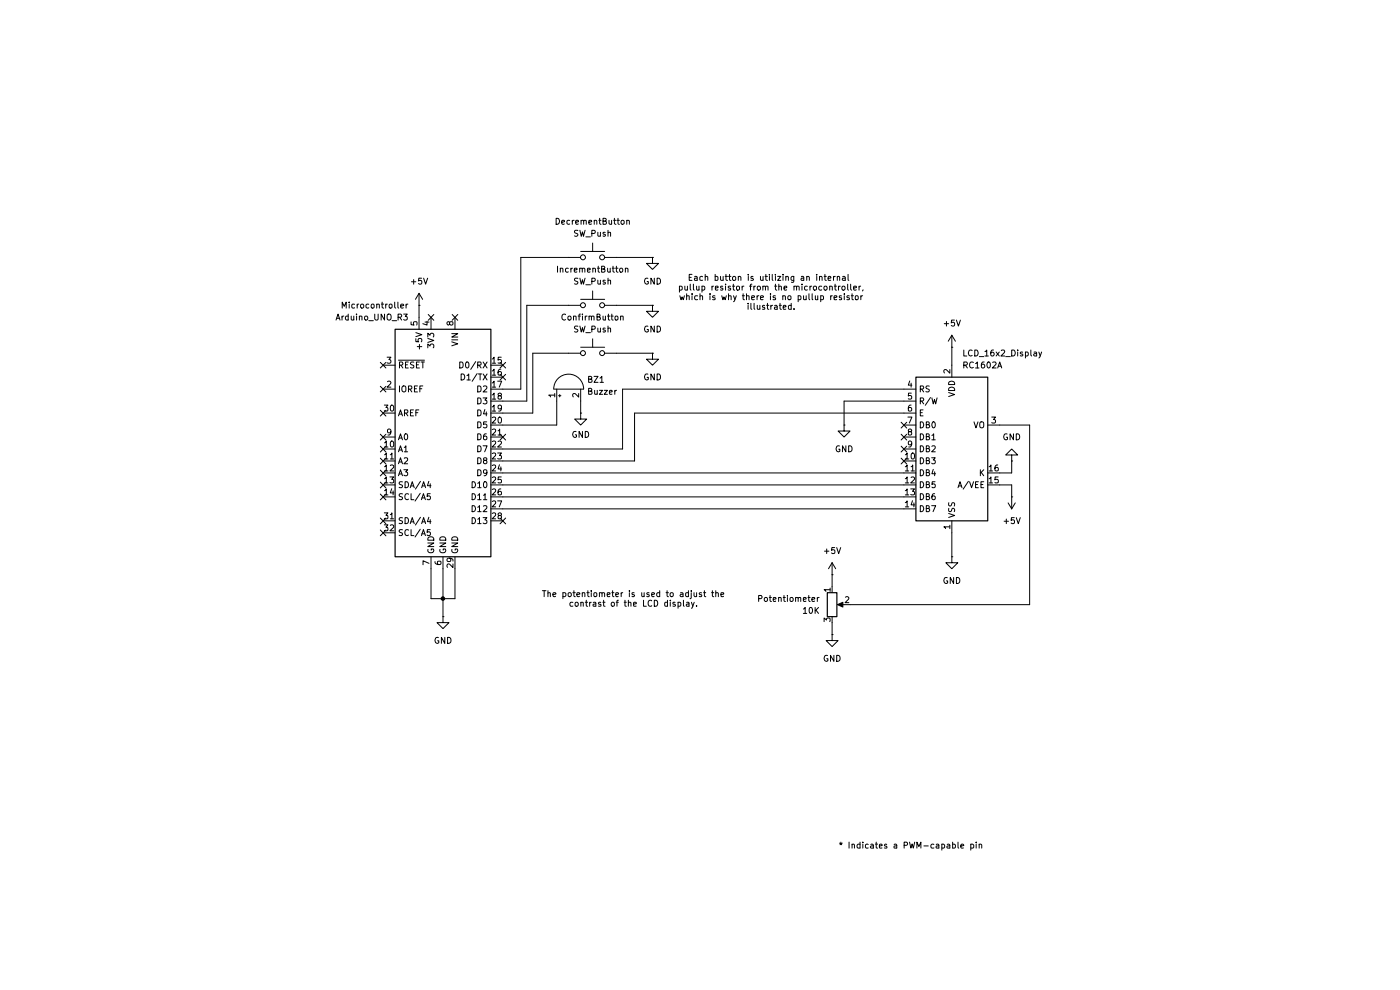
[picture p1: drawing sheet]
(kicad_sch
 (version 20260306)
 (generator "eeschema")
 (generator_version "10.0")
 (paper "A4")
 (title_block
  (date "2026-09-04"))
 (lib_symbols
  (symbol "Device:Buzzer"
   (pin_names
    (offset 0.0254) (hide yes)) (exclude_from_sim no) (in_bom yes) (on_board yes)
   (in_pos_files yes)
   (duplicate_pin_numbers_are_jumpers no)
   (property "Reference" "BZ" (at 3.81 1.27 0) (show_name no) (do_not_autoplace no) (effects (font (size 1.27 1.27)) (justify left)))
   (property "Value" "Buzzer" (at 3.81 -1.27 0) (show_name no) (do_not_autoplace no) (effects (font (size 1.27 1.27)) (justify left)))
   (property "Footprint" "" (at -0.635 2.54 90) (show_name no) (do_not_autoplace no) (hide yes) (effects (font (size 1.27 1.27))))
   (property "Datasheet" "" (at -0.635 2.54 90) (show_name no) (do_not_autoplace no) (hide yes) (effects (font (size 1.27 1.27))))
   (property "Description" "Buzzer, polarized" (at 0 0 0) (show_name no) (do_not_autoplace no) (hide yes) (effects (font (size 1.27 1.27))))
   (symbol "Buzzer_0_1"
    (polyline (pts (xy -1.651 1.905) (xy -1.143 1.905)) (stroke (width 0) (type default)) (fill (type none)))
    (polyline (pts (xy -1.397 2.159) (xy -1.397 1.651)) (stroke (width 0) (type default)) (fill (type none)))
    (arc (start 0 3.175) (mid 3.1612 0) (end 0 -3.175) (stroke (width 0) (type default)) (fill (type none)))
    (polyline (pts (xy 0 3.175) (xy 0 -3.175)) (stroke (width 0) (type default)) (fill (type none))))
   (symbol "Buzzer_1_1"
    (pin passive line (at -2.54 2.54 0) (length 2.54) (name "+" (effects (font (size 1.27 1.27)))) (number "1" (effects (font (size 1.27 1.27)))))
    (pin passive line (at -2.54 -2.54 0) (length 2.54) (name "-" (effects (font (size 1.27 1.27)))) (number "2" (effects (font (size 1.27 1.27))))))
   (embedded_fonts no))
  (symbol "Device:R_Potentiometer"
   (pin_names
    (offset 1.016) (hide yes)) (exclude_from_sim no) (in_bom yes) (on_board yes)
   (in_pos_files yes)
   (duplicate_pin_numbers_are_jumpers no)
   (property "Reference" "RV" (at -4.445 0 90) (show_name no) (do_not_autoplace no) (effects (font (size 1.27 1.27))))
   (property "Value" "R_Potentiometer" (at -2.54 0 90) (show_name no) (do_not_autoplace no) (effects (font (size 1.27 1.27))))
   (property "Footprint" "" (at 0 0 0) (show_name no) (do_not_autoplace no) (hide yes) (effects (font (size 1.27 1.27))))
   (property "Datasheet" "" (at 0 0 0) (show_name no) (do_not_autoplace no) (hide yes) (effects (font (size 1.27 1.27))))
   (property "Description" "Potentiometer" (at 0 0 0) (show_name no) (do_not_autoplace no) (hide yes) (effects (font (size 1.27 1.27))))
   (property "Sim.Device" "R" (at 0 0 0) (show_name no) (do_not_autoplace no) (hide yes) (effects (font (size 1.27 1.27))))
   (property "Sim.Type" "POT" (at 0 0 0) (show_name no) (do_not_autoplace no) (hide yes) (effects (font (size 1.27 1.27))))
   (property "Sim.Pins" "1=r0 2=wiper 3=r1" (at 0 0 0) (show_name no) (do_not_autoplace no) (hide yes) (effects (font (size 1.27 1.27))))
   (symbol "R_Potentiometer_0_1"
    (rectangle (start 1.016 2.54) (end -1.016 -2.54) (stroke (width 0.254) (type default)) (fill (type none)))
    (polyline (pts (xy 1.143 0) (xy 2.286 0.508) (xy 2.286 -0.508) (xy 1.143 0)) (stroke (width 0) (type default)) (fill (type outline)))
    (polyline (pts (xy 2.54 0) (xy 1.524 0)) (stroke (width 0) (type default)) (fill (type none))))
   (symbol "R_Potentiometer_1_1"
    (pin passive line (at 0 3.81 270) (length 1.27) (name "1" (effects (font (size 1.27 1.27)))) (number "1" (effects (font (size 1.27 1.27)))))
    (pin passive line (at 3.81 0 180) (length 1.27) (name "2" (effects (font (size 1.27 1.27)))) (number "2" (effects (font (size 1.27 1.27)))))
    (pin passive line (at 0 -3.81 90) (length 1.27) (name "3" (effects (font (size 1.27 1.27)))) (number "3" (effects (font (size 1.27 1.27))))))
   (embedded_fonts no))
  (symbol "Display_Character:RC1602A" (exclude_from_sim no) (in_bom yes) (on_board yes)
   (in_pos_files yes)
   (duplicate_pin_numbers_are_jumpers no)
   (property "Reference" "U" (at -6.35 16.51 0) (show_name no) (do_not_autoplace no) (effects (font (size 1.27 1.27))))
   (property "Value" "RC1602A" (at 2.794 16.51 0) (show_name no) (do_not_autoplace no) (effects (font (size 1.27 1.27)) (justify left)))
   (property "Footprint" "Display:RC1602A" (at 2.54 -20.32 0) (show_name no) (do_not_autoplace no) (hide yes) (effects (font (size 1.27 1.27))))
   (property "Datasheet" "http://www.raystar-optronics.com/down.php?ProID=18" (at 2.54 -2.54 0) (show_name no) (do_not_autoplace no) (hide yes) (effects (font (size 1.27 1.27))))
   (property "Description" "LCD 16x2 Alphanumeric gray backlight, 3 or 5V VDD" (at 0 0 0) (show_name no) (do_not_autoplace no) (hide yes) (effects (font (size 1.27 1.27))))
   (symbol "RC1602A_0_1"
    (rectangle (start -7.62 15.24) (end 7.62 -15.24) (stroke (width 0.254) (type default)) (fill (type background))))
   (symbol "RC1602A_1_1"
    (pin power_in line (at 0 -17.78 90) (length 2.54) (name "VSS" (effects (font (size 1.27 1.27)))) (number "1" (effects (font (size 1.27 1.27)))))
    (pin power_in line (at 0 17.78 270) (length 2.54) (name "VDD" (effects (font (size 1.27 1.27)))) (number "2" (effects (font (size 1.27 1.27)))))
    (pin power_in line (at 10.16 5.08 180) (length 2.54) (name "VO" (effects (font (size 1.27 1.27)))) (number "3" (effects (font (size 1.27 1.27)))))
    (pin input line (at -10.16 12.7 0) (length 2.54) (name "RS" (effects (font (size 1.27 1.27)))) (number "4" (effects (font (size 1.27 1.27)))))
    (pin input line (at -10.16 10.16 0) (length 2.54) (name "R/W" (effects (font (size 1.27 1.27)))) (number "5" (effects (font (size 1.27 1.27)))))
    (pin input line (at -10.16 7.62 0) (length 2.54) (name "E" (effects (font (size 1.27 1.27)))) (number "6" (effects (font (size 1.27 1.27)))))
    (pin bidirectional line (at -10.16 5.08 0) (length 2.54) (name "DB0" (effects (font (size 1.27 1.27)))) (number "7" (effects (font (size 1.27 1.27)))))
    (pin bidirectional line (at -10.16 2.54 0) (length 2.54) (name "DB1" (effects (font (size 1.27 1.27)))) (number "8" (effects (font (size 1.27 1.27)))))
    (pin bidirectional line (at -10.16 0 0) (length 2.54) (name "DB2" (effects (font (size 1.27 1.27)))) (number "9" (effects (font (size 1.27 1.27)))))
    (pin bidirectional line (at -10.16 -2.54 0) (length 2.54) (name "DB3" (effects (font (size 1.27 1.27)))) (number "10" (effects (font (size 1.27 1.27)))))
    (pin bidirectional line (at -10.16 -5.08 0) (length 2.54) (name "DB4" (effects (font (size 1.27 1.27)))) (number "11" (effects (font (size 1.27 1.27)))))
    (pin bidirectional line (at -10.16 -7.62 0) (length 2.54) (name "DB5" (effects (font (size 1.27 1.27)))) (number "12" (effects (font (size 1.27 1.27)))))
    (pin bidirectional line (at -10.16 -10.16 0) (length 2.54) (name "DB6" (effects (font (size 1.27 1.27)))) (number "13" (effects (font (size 1.27 1.27)))))
    (pin bidirectional line (at -10.16 -12.7 0) (length 2.54) (name "DB7" (effects (font (size 1.27 1.27)))) (number "14" (effects (font (size 1.27 1.27)))))
    (pin power_in line (at 10.16 -7.62 180) (length 2.54) (name "A/VEE" (effects (font (size 1.27 1.27)))) (number "15" (effects (font (size 1.27 1.27)))))
    (pin power_in line (at 10.16 -5.08 180) (length 2.54) (name "K" (effects (font (size 1.27 1.27)))) (number "16" (effects (font (size 1.27 1.27))))))
   (embedded_fonts no))
  (symbol "MCU_Module:Arduino_UNO_R3" (exclude_from_sim no) (in_bom yes) (on_board yes)
   (in_pos_files yes)
   (duplicate_pin_numbers_are_jumpers no)
   (property "Reference" "A" (at -10.16 23.495 0) (show_name no) (do_not_autoplace no) (effects (font (size 1.27 1.27)) (justify left bottom)))
   (property "Value" "Arduino_UNO_R3" (at 5.08 -26.67 0) (show_name no) (do_not_autoplace no) (effects (font (size 1.27 1.27)) (justify left top)))
   (property "Footprint" "Module:Arduino_UNO_R3" (at 0 0 0) (show_name no) (do_not_autoplace no) (hide yes) (effects (font (size 1.27 1.27)
    (italic yes))))
   (property "Datasheet" "https://www.arduino.cc/en/Main/arduinoBoardUno" (at 0 0 0) (show_name no) (do_not_autoplace no) (hide yes) (effects (font (size 1.27 1.27))))
   (property "Description" "Arduino UNO Microcontroller Module, release 3" (at 0 0 0) (show_name no) (do_not_autoplace no) (hide yes) (effects (font (size 1.27 1.27))))
   (symbol "Arduino_UNO_R3_0_1"
    (rectangle (start -10.16 22.86) (end 10.16 -25.4) (stroke (width 0.254) (type default)) (fill (type background))))
   (symbol "Arduino_UNO_R3_1_1"
    (pin no_connect line (at -10.16 -20.32 0) (length 2.54) (hide yes) (name "NC" (effects (font (size 1.27 1.27)))) (number "1" (effects (font (size 1.27 1.27)))))
    (pin output line (at 12.7 10.16 180) (length 2.54) (name "IOREF" (effects (font (size 1.27 1.27)))) (number "2" (effects (font (size 1.27 1.27)))))
    (pin input line (at 12.7 15.24 180) (length 2.54) (name "~{RESET}" (effects (font (size 1.27 1.27)))) (number "3" (effects (font (size 1.27 1.27)))))
    (pin power_out line (at 2.54 25.4 270) (length 2.54) (name "3V3" (effects (font (size 1.27 1.27)))) (number "4" (effects (font (size 1.27 1.27)))))
    (pin power_out line (at 5.08 25.4 270) (length 2.54) (name "+5V" (effects (font (size 1.27 1.27)))) (number "5" (effects (font (size 1.27 1.27)))))
    (pin power_in line (at 0 -27.94 90) (length 2.54) (name "GND" (effects (font (size 1.27 1.27)))) (number "6" (effects (font (size 1.27 1.27)))))
    (pin power_in line (at 2.54 -27.94 90) (length 2.54) (name "GND" (effects (font (size 1.27 1.27)))) (number "7" (effects (font (size 1.27 1.27)))))
    (pin power_in line (at -2.54 25.4 270) (length 2.54) (name "VIN" (effects (font (size 1.27 1.27)))) (number "8" (effects (font (size 1.27 1.27)))))
    (pin bidirectional line (at 12.7 0 180) (length 2.54) (name "A0" (effects (font (size 1.27 1.27)))) (number "9" (effects (font (size 1.27 1.27)))))
    (pin bidirectional line (at 12.7 -2.54 180) (length 2.54) (name "A1" (effects (font (size 1.27 1.27)))) (number "10" (effects (font (size 1.27 1.27)))))
    (pin bidirectional line (at 12.7 -5.08 180) (length 2.54) (name "A2" (effects (font (size 1.27 1.27)))) (number "11" (effects (font (size 1.27 1.27)))))
    (pin bidirectional line (at 12.7 -7.62 180) (length 2.54) (name "A3" (effects (font (size 1.27 1.27)))) (number "12" (effects (font (size 1.27 1.27)))))
    (pin bidirectional line (at 12.7 -10.16 180) (length 2.54) (name "SDA/A4" (effects (font (size 1.27 1.27)))) (number "13" (effects (font (size 1.27 1.27)))))
    (pin bidirectional line (at 12.7 -12.7 180) (length 2.54) (name "SCL/A5" (effects (font (size 1.27 1.27)))) (number "14" (effects (font (size 1.27 1.27)))))
    (pin bidirectional line (at -12.7 15.24 0) (length 2.54) (name "D0/RX" (effects (font (size 1.27 1.27)))) (number "15" (effects (font (size 1.27 1.27)))))
    (pin bidirectional line (at -12.7 12.7 0) (length 2.54) (name "D1/TX" (effects (font (size 1.27 1.27)))) (number "16" (effects (font (size 1.27 1.27)))))
    (pin bidirectional line (at -12.7 10.16 0) (length 2.54) (name "D2" (effects (font (size 1.27 1.27)))) (number "17" (effects (font (size 1.27 1.27)))))
    (pin bidirectional line (at -12.7 7.62 0) (length 2.54) (name "D3" (effects (font (size 1.27 1.27)))) (number "18" (effects (font (size 1.27 1.27)))))
    (pin bidirectional line (at -12.7 5.08 0) (length 2.54) (name "D4" (effects (font (size 1.27 1.27)))) (number "19" (effects (font (size 1.27 1.27)))))
    (pin bidirectional line (at -12.7 2.54 0) (length 2.54) (name "D5" (effects (font (size 1.27 1.27)))) (number "20" (effects (font (size 1.27 1.27)))))
    (pin bidirectional line (at -12.7 0 0) (length 2.54) (name "D6" (effects (font (size 1.27 1.27)))) (number "21" (effects (font (size 1.27 1.27)))))
    (pin bidirectional line (at -12.7 -2.54 0) (length 2.54) (name "D7" (effects (font (size 1.27 1.27)))) (number "22" (effects (font (size 1.27 1.27)))))
    (pin bidirectional line (at -12.7 -5.08 0) (length 2.54) (name "D8" (effects (font (size 1.27 1.27)))) (number "23" (effects (font (size 1.27 1.27)))))
    (pin bidirectional line (at -12.7 -7.62 0) (length 2.54) (name "D9" (effects (font (size 1.27 1.27)))) (number "24" (effects (font (size 1.27 1.27)))))
    (pin bidirectional line (at -12.7 -10.16 0) (length 2.54) (name "D10" (effects (font (size 1.27 1.27)))) (number "25" (effects (font (size 1.27 1.27)))))
    (pin bidirectional line (at -12.7 -12.7 0) (length 2.54) (name "D11" (effects (font (size 1.27 1.27)))) (number "26" (effects (font (size 1.27 1.27)))))
    (pin bidirectional line (at -12.7 -15.24 0) (length 2.54) (name "D12" (effects (font (size 1.27 1.27)))) (number "27" (effects (font (size 1.27 1.27)))))
    (pin bidirectional line (at -12.7 -17.78 0) (length 2.54) (name "D13" (effects (font (size 1.27 1.27)))) (number "28" (effects (font (size 1.27 1.27)))))
    (pin power_in line (at -2.54 -27.94 90) (length 2.54) (name "GND" (effects (font (size 1.27 1.27)))) (number "29" (effects (font (size 1.27 1.27)))))
    (pin input line (at 12.7 5.08 180) (length 2.54) (name "AREF" (effects (font (size 1.27 1.27)))) (number "30" (effects (font (size 1.27 1.27)))))
    (pin bidirectional line (at 12.7 -17.78 180) (length 2.54) (name "SDA/A4" (effects (font (size 1.27 1.27)))) (number "31" (effects (font (size 1.27 1.27)))))
    (pin bidirectional line (at 12.7 -20.32 180) (length 2.54) (name "SCL/A5" (effects (font (size 1.27 1.27)))) (number "32" (effects (font (size 1.27 1.27))))))
   (embedded_fonts no))
  (symbol "Switch:SW_Push"
   (pin_numbers (hide yes))
   (pin_names
    (offset 1.016) (hide yes)) (exclude_from_sim no) (in_bom yes) (on_board yes)
   (in_pos_files yes)
   (duplicate_pin_numbers_are_jumpers no)
   (property "Reference" "SW" (at 1.27 2.54 0) (show_name no) (do_not_autoplace no) (effects (font (size 1.27 1.27)) (justify left)))
   (property "Value" "SW_Push" (at 0 -1.524 0) (show_name no) (do_not_autoplace no) (effects (font (size 1.27 1.27))))
   (property "Footprint" "" (at 0 5.08 0) (show_name no) (do_not_autoplace no) (hide yes) (effects (font (size 1.27 1.27))))
   (property "Datasheet" "" (at 0 5.08 0) (show_name no) (do_not_autoplace no) (hide yes) (effects (font (size 1.27 1.27))))
   (property "Description" "Push button switch, generic, two pins" (at 0 0 0) (show_name no) (do_not_autoplace no) (hide yes) (effects (font (size 1.27 1.27))))
   (symbol "SW_Push_0_1"
    (circle (center -2.032 0) (radius 0.508) (stroke (width 0) (type default)) (fill (type none)))
    (polyline (pts (xy 0 1.27) (xy 0 3.048)) (stroke (width 0) (type default)) (fill (type none)))
    (circle (center 2.032 0) (radius 0.508) (stroke (width 0) (type default)) (fill (type none)))
    (polyline (pts (xy 2.54 1.27) (xy -2.54 1.27)) (stroke (width 0) (type default)) (fill (type none)))
    (pin passive line (at -5.08 0 0) (length 2.54) (name "1" (effects (font (size 1.27 1.27)))) (number "1" (effects (font (size 1.27 1.27)))))
    (pin passive line (at 5.08 0 180) (length 2.54) (name "2" (effects (font (size 1.27 1.27)))) (number "2" (effects (font (size 1.27 1.27))))))
   (embedded_fonts no))
  (symbol "power:+5V"
   (power global)
   (pin_numbers (hide yes))
   (pin_names
    (offset 0) (hide yes)) (exclude_from_sim no) (in_bom yes) (on_board yes)
   (in_pos_files yes)
   (duplicate_pin_numbers_are_jumpers no)
   (property "Reference" "#PWR" (at 0 -3.81 0) (show_name no) (do_not_autoplace no) (hide yes) (effects (font (size 1.27 1.27))))
   (property "Value" "+5V" (at 0 3.556 0) (show_name no) (do_not_autoplace no) (effects (font (size 1.27 1.27))))
   (property "Footprint" "" (at 0 0 0) (show_name no) (do_not_autoplace no) (hide yes) (effects (font (size 1.27 1.27))))
   (property "Datasheet" "" (at 0 0 0) (show_name no) (do_not_autoplace no) (hide yes) (effects (font (size 1.27 1.27))))
   (property "Description" "Power symbol creates a global label with name \"+5V\"" (at 0 0 0) (show_name no) (do_not_autoplace no) (hide yes) (effects (font (size 1.27 1.27))))
   (symbol "+5V_0_1"
    (polyline (pts (xy -0.762 1.27) (xy 0 2.54)) (stroke (width 0) (type default)) (fill (type none)))
    (polyline (pts (xy 0 2.54) (xy 0.762 1.27)) (stroke (width 0) (type default)) (fill (type none)))
    (polyline (pts (xy 0 0) (xy 0 2.54)) (stroke (width 0) (type default)) (fill (type none))))
   (symbol "+5V_1_1"
    (pin power_in line (at 0 0 90) (length 0) (name "" (effects (font (size 1.27 1.27)))) (number "1" (effects (font (size 1.27 1.27))))))
   (embedded_fonts no))
  (symbol "power:GND"
   (power global)
   (pin_numbers (hide yes))
   (pin_names
    (offset 0) (hide yes)) (exclude_from_sim no) (in_bom yes) (on_board yes)
   (in_pos_files yes)
   (duplicate_pin_numbers_are_jumpers no)
   (property "Reference" "#PWR" (at 0 -6.35 0) (show_name no) (do_not_autoplace no) (hide yes) (effects (font (size 1.27 1.27))))
   (property "Value" "GND" (at 0 -3.81 0) (show_name no) (do_not_autoplace no) (effects (font (size 1.27 1.27))))
   (property "Footprint" "" (at 0 0 0) (show_name no) (do_not_autoplace no) (hide yes) (effects (font (size 1.27 1.27))))
   (property "Datasheet" "" (at 0 0 0) (show_name no) (do_not_autoplace no) (hide yes) (effects (font (size 1.27 1.27))))
   (property "Description" "Power symbol creates a global label with name \"GND\" , ground" (at 0 0 0) (show_name no) (do_not_autoplace no) (hide yes) (effects (font (size 1.27 1.27))))
   (symbol "GND_0_1"
    (polyline (pts (xy 0 0) (xy 0 -1.27) (xy 1.27 -1.27) (xy 0 -2.54) (xy -1.27 -1.27) (xy 0 -1.27)) (stroke (width 0) (type default)) (fill (type none))))
   (symbol "GND_1_1"
    (pin power_in line (at 0 0 270) (length 0) (name "" (effects (font (size 1.27 1.27)))) (number "1" (effects (font (size 1.27 1.27))))))
   (embedded_fonts no)))
 (text "The potentiometer is used to adjust the\ncontrast of the LCD display."
  (exclude_from_sim no)
  (at 134.366 127.254 0)
  (effects (font (size 1.27 1.27))))
 (text "Each button is utilizing an internal \npullup resistor from the microcontroller,\nwhich is why there is no pullup resistor\nillustrated."
  (exclude_from_sim no)
  (at 163.576 62.23 0)
  (effects (font (size 1.27 1.27))))
 (text "* Indicates a PWM-capable pin"
  (exclude_from_sim no)
  (at 177.8 180.34 0)
  (effects (font (size 1.27 1.27)) (justify left bottom)))
 (junction
  (at 93.98 127)
  (diameter 0)
  (color 0 0 0 0))
 (no_connect
  (at 81.28 77.47))
 (no_connect
  (at 96.52 67.31))
 (no_connect
  (at 81.28 100.33))
 (no_connect
  (at 191.77 90.17))
 (no_connect
  (at 106.68 110.49))
 (no_connect
  (at 106.68 80.01))
 (no_connect
  (at 81.28 82.55))
 (no_connect
  (at 191.77 97.79))
 (no_connect
  (at 81.28 110.49))
 (no_connect
  (at 91.44 67.31))
 (no_connect
  (at 81.28 87.63))
 (no_connect
  (at 81.28 113.03))
 (no_connect
  (at 81.28 97.79))
 (no_connect
  (at 106.68 77.47))
 (no_connect
  (at 106.68 92.71))
 (no_connect
  (at 81.28 95.25))
 (no_connect
  (at 81.28 105.41))
 (no_connect
  (at 81.28 92.71))
 (no_connect
  (at 81.28 102.87))
 (no_connect
  (at 191.77 92.71))
 (no_connect
  (at 191.77 95.25))
 (wire
  (pts (xy 123.19 85.09) (xy 123.19 87.63))
  (stroke (width 0) (type default)))
 (wire
  (pts (xy 130.81 54.61) (xy 138.43 54.61))
  (stroke (width 0) (type default)))
 (wire
  (pts (xy 88.9 64.77) (xy 88.9 67.31))
  (stroke (width 0) (type default)))
 (wire
  (pts (xy 201.93 73.66) (xy 201.93 77.47))
  (stroke (width 0) (type default)))
 (wire
  (pts (xy 214.63 102.87) (xy 214.63 105.41))
  (stroke (width 0) (type default)))
 (wire
  (pts (xy 111.76 85.09) (xy 106.68 85.09))
  (stroke (width 0) (type default)))
 (wire
  (pts (xy 110.49 82.55) (xy 106.68 82.55))
  (stroke (width 0) (type default)))
 (wire
  (pts (xy 132.08 82.55) (xy 191.77 82.55))
  (stroke (width 0) (type default)))
 (wire
  (pts (xy 113.03 87.63) (xy 106.68 87.63))
  (stroke (width 0) (type default)))
 (wire
  (pts (xy 106.68 102.87) (xy 191.77 102.87))
  (stroke (width 0) (type default)))
 (wire
  (pts (xy 91.44 120.65) (xy 91.44 127))
  (stroke (width 0) (type default)))
 (wire
  (pts (xy 176.53 132.08) (xy 176.53 134.62))
  (stroke (width 0) (type default)))
 (wire
  (pts (xy 130.81 74.93) (xy 138.43 74.93))
  (stroke (width 0) (type default)))
 (wire
  (pts (xy 179.07 90.17) (xy 179.07 85.09))
  (stroke (width 0) (type default)))
 (wire
  (pts (xy 106.68 95.25) (xy 132.08 95.25))
  (stroke (width 0) (type default)))
 (wire
  (pts (xy 118.11 90.17) (xy 118.11 85.09))
  (stroke (width 0) (type default)))
 (wire
  (pts (xy 110.49 54.61) (xy 110.49 82.55))
  (stroke (width 0) (type default)))
 (wire
  (pts (xy 96.52 120.65) (xy 96.52 127))
  (stroke (width 0) (type default)))
 (wire
  (pts (xy 111.76 64.77) (xy 111.76 85.09))
  (stroke (width 0) (type default)))
 (wire
  (pts (xy 214.63 97.79) (xy 214.63 100.33))
  (stroke (width 0) (type default)))
 (wire
  (pts (xy 91.44 127) (xy 93.98 127))
  (stroke (width 0) (type default)))
 (wire
  (pts (xy 106.68 90.17) (xy 118.11 90.17))
  (stroke (width 0) (type default)))
 (wire
  (pts (xy 218.44 128.27) (xy 218.44 90.17))
  (stroke (width 0) (type default)))
 (wire
  (pts (xy 201.93 113.03) (xy 201.93 118.11))
  (stroke (width 0) (type default)))
 (wire
  (pts (xy 106.68 105.41) (xy 191.77 105.41))
  (stroke (width 0) (type default)))
 (wire
  (pts (xy 212.09 102.87) (xy 214.63 102.87))
  (stroke (width 0) (type default)))
 (wire
  (pts (xy 120.65 54.61) (xy 110.49 54.61))
  (stroke (width 0) (type default)))
 (wire
  (pts (xy 218.44 90.17) (xy 212.09 90.17))
  (stroke (width 0) (type default)))
 (wire
  (pts (xy 93.98 127) (xy 93.98 130.81))
  (stroke (width 0) (type default)))
 (wire
  (pts (xy 113.03 74.93) (xy 113.03 87.63))
  (stroke (width 0) (type default)))
 (wire
  (pts (xy 214.63 100.33) (xy 212.09 100.33))
  (stroke (width 0) (type default)))
 (wire
  (pts (xy 130.81 64.77) (xy 138.43 64.77))
  (stroke (width 0) (type default)))
 (wire
  (pts (xy 180.34 128.27) (xy 218.44 128.27))
  (stroke (width 0) (type default)))
 (wire
  (pts (xy 120.65 74.93) (xy 113.03 74.93))
  (stroke (width 0) (type default)))
 (wire
  (pts (xy 96.52 127) (xy 93.98 127))
  (stroke (width 0) (type default)))
 (wire
  (pts (xy 106.68 100.33) (xy 191.77 100.33))
  (stroke (width 0) (type default)))
 (wire
  (pts (xy 106.68 97.79) (xy 134.62 97.79))
  (stroke (width 0) (type default)))
 (wire
  (pts (xy 93.98 120.65) (xy 93.98 127))
  (stroke (width 0) (type default)))
 (wire
  (pts (xy 120.65 64.77) (xy 111.76 64.77))
  (stroke (width 0) (type default)))
 (wire
  (pts (xy 134.62 87.63) (xy 191.77 87.63))
  (stroke (width 0) (type default)))
 (wire
  (pts (xy 179.07 85.09) (xy 191.77 85.09))
  (stroke (width 0) (type default)))
 (wire
  (pts (xy 132.08 95.25) (xy 132.08 82.55))
  (stroke (width 0) (type default)))
 (wire
  (pts (xy 106.68 107.95) (xy 191.77 107.95))
  (stroke (width 0) (type default)))
 (wire
  (pts (xy 134.62 97.79) (xy 134.62 87.63))
  (stroke (width 0) (type default)))
 (wire
  (pts (xy 176.53 121.92) (xy 176.53 124.46))
  (stroke (width 0) (type default)))
 (symbol
  (lib_id "power:GND")
  (at 214.63 97.79 0)
  (mirror x)
  (unit 1)
  (body_style 1)
  (exclude_from_sim no)
  (in_bom yes)
  (on_board yes)
  (in_pos_files yes)
  (dnp no)
  (property "Reference" "#PWR010" (at 214.63 91.44 0) (hide yes) (show_name no) (do_not_autoplace no) (effects (font (size 1.27 1.27))))
  (property "Value" "GND" (at 214.63 92.71 0) (show_name no) (do_not_autoplace no) (effects (font (size 1.27 1.27))))
  (property "Footprint" "" (at 214.63 97.79 0) (hide yes) (show_name no) (do_not_autoplace no) (effects (font (size 1.27 1.27))))
  (property "Datasheet" "" (at 214.63 97.79 0) (hide yes) (show_name no) (do_not_autoplace no) (effects (font (size 1.27 1.27))))
  (property "Description" "Power symbol creates a global label with name \"GND\" , ground" (at 214.63 97.79 0) (hide yes) (show_name no) (do_not_autoplace no) (effects (font (size 1.27 1.27))))
  (pin "1"))
 (symbol
  (lib_id "MCU_Module:Arduino_UNO_R3")
  (at 93.98 92.71 0)
  (mirror y)
  (unit 1)
  (body_style 1)
  (exclude_from_sim no)
  (in_bom yes)
  (on_board yes)
  (in_pos_files yes)
  (dnp no)
  (property "Reference" "Microcontroller" (at 86.7567 64.77 0) (show_name no) (do_not_autoplace no) (effects (font (size 1.27 1.27)) (justify left)))
  (property "Value" "Arduino_UNO_R3" (at 86.7567 67.31 0) (show_name no) (do_not_autoplace no) (effects (font (size 1.27 1.27)) (justify left)))
  (property "Footprint" "Module:Arduino_UNO_R3" (at 93.98 92.71 0) (hide yes) (show_name no) (do_not_autoplace no) (effects (font (size 1.27 1.27)
    (italic yes))))
  (property "Datasheet" "https://www.arduino.cc/en/Main/arduinoBoardUno" (at 93.98 92.71 0) (hide yes) (show_name no) (do_not_autoplace no) (effects (font (size 1.27 1.27))))
  (property "Description" "Arduino UNO Microcontroller Module, release 3" (at 93.98 92.71 0) (hide yes) (show_name no) (do_not_autoplace no) (effects (font (size 1.27 1.27))))
  (pin "25")
  (pin "30")
  (pin "29")
  (pin "28")
  (pin "31")
  (pin "26")
  (pin "32")
  (pin "27")
  (pin "15")
  (pin "1")
  (pin "2")
  (pin "4")
  (pin "8")
  (pin "6")
  (pin "11")
  (pin "5")
  (pin "14")
  (pin "12")
  (pin "9")
  (pin "13")
  (pin "10")
  (pin "7")
  (pin "3")
  (pin "24")
  (pin "18")
  (pin "19")
  (pin "21")
  (pin "17")
  (pin "22")
  (pin "23")
  (pin "20")
  (pin "16"))
 (symbol
  (lib_id "power:GND")
  (at 179.07 90.17 0)
  (unit 1)
  (body_style 1)
  (exclude_from_sim no)
  (in_bom yes)
  (on_board yes)
  (in_pos_files yes)
  (dnp no)
  (property "Reference" "#PWR012" (at 179.07 96.52 0) (hide yes) (show_name no) (do_not_autoplace no) (effects (font (size 1.27 1.27))))
  (property "Value" "GND" (at 179.07 95.25 0) (show_name no) (do_not_autoplace no) (effects (font (size 1.27 1.27))))
  (property "Footprint" "" (at 179.07 90.17 0) (hide yes) (show_name no) (do_not_autoplace no) (effects (font (size 1.27 1.27))))
  (property "Datasheet" "" (at 179.07 90.17 0) (hide yes) (show_name no) (do_not_autoplace no) (effects (font (size 1.27 1.27))))
  (property "Description" "Power symbol creates a global label with name \"GND\" , ground" (at 179.07 90.17 0) (hide yes) (show_name no) (do_not_autoplace no) (effects (font (size 1.27 1.27))))
  (pin "1"))
 (symbol
  (lib_id "power:GND")
  (at 123.19 87.63 0)
  (unit 1)
  (body_style 1)
  (exclude_from_sim no)
  (in_bom yes)
  (on_board yes)
  (in_pos_files yes)
  (dnp no)
  (property "Reference" "#PWR013" (at 123.19 93.98 0) (hide yes) (show_name no) (do_not_autoplace no) (effects (font (size 1.27 1.27))))
  (property "Value" "GND" (at 123.19 92.202 0) (show_name no) (do_not_autoplace no) (effects (font (size 1.27 1.27))))
  (property "Footprint" "" (at 123.19 87.63 0) (hide yes) (show_name no) (do_not_autoplace no) (effects (font (size 1.27 1.27))))
  (property "Datasheet" "" (at 123.19 87.63 0) (hide yes) (show_name no) (do_not_autoplace no) (effects (font (size 1.27 1.27))))
  (property "Description" "Power symbol creates a global label with name \"GND\" , ground" (at 123.19 87.63 0) (hide yes) (show_name no) (do_not_autoplace no) (effects (font (size 1.27 1.27))))
  (pin "1"))
 (symbol
  (lib_id "power:GND")
  (at 201.93 118.11 0)
  (unit 1)
  (body_style 1)
  (exclude_from_sim no)
  (in_bom yes)
  (on_board yes)
  (in_pos_files yes)
  (dnp no)
  (fields_autoplaced yes)
  (property "Reference" "#PWR05" (at 201.93 124.46 0) (hide yes) (show_name no) (do_not_autoplace no) (effects (font (size 1.27 1.27))))
  (property "Value" "GND" (at 201.93 123.19 0) (show_name no) (do_not_autoplace no) (effects (font (size 1.27 1.27))))
  (property "Footprint" "" (at 201.93 118.11 0) (hide yes) (show_name no) (do_not_autoplace no) (effects (font (size 1.27 1.27))))
  (property "Datasheet" "" (at 201.93 118.11 0) (hide yes) (show_name no) (do_not_autoplace no) (effects (font (size 1.27 1.27))))
  (property "Description" "Power symbol creates a global label with name \"GND\" , ground" (at 201.93 118.11 0) (hide yes) (show_name no) (do_not_autoplace no) (effects (font (size 1.27 1.27))))
  (pin "1"))
 (symbol
  (lib_id "Switch:SW_Push")
  (at 125.73 74.93 0)
  (unit 1)
  (body_style 1)
  (exclude_from_sim no)
  (in_bom yes)
  (on_board yes)
  (in_pos_files yes)
  (dnp no)
  (fields_autoplaced yes)
  (property "Reference" "ConfirmButton" (at 125.73 67.31 0) (show_name no) (do_not_autoplace no) (effects (font (size 1.27 1.27))))
  (property "Value" "SW_Push" (at 125.73 69.85 0) (show_name no) (do_not_autoplace no) (effects (font (size 1.27 1.27))))
  (property "Footprint" "" (at 125.73 69.85 0) (hide yes) (show_name no) (do_not_autoplace no) (effects (font (size 1.27 1.27))))
  (property "Datasheet" "" (at 125.73 69.85 0) (hide yes) (show_name no) (do_not_autoplace no) (effects (font (size 1.27 1.27))))
  (property "Description" "Push button switch, generic, two pins" (at 125.73 74.93 0) (hide yes) (show_name no) (do_not_autoplace no) (effects (font (size 1.27 1.27))))
  (pin "1")
  (pin "2"))
 (symbol
  (lib_id "Device:R_Potentiometer")
  (at 176.53 128.27 0)
  (unit 1)
  (body_style 1)
  (exclude_from_sim no)
  (in_bom yes)
  (on_board yes)
  (in_pos_files yes)
  (dnp no)
  (fields_autoplaced yes)
  (property "Reference" "Potentiometer" (at 173.99 126.9999 0) (show_name no) (do_not_autoplace no) (effects (font (size 1.27 1.27)) (justify right)))
  (property "Value" "10K" (at 173.99 129.5399 0) (show_name no) (do_not_autoplace no) (effects (font (size 1.27 1.27)) (justify right)))
  (property "Footprint" "" (at 176.53 128.27 0) (hide yes) (show_name no) (do_not_autoplace no) (effects (font (size 1.27 1.27))))
  (property "Datasheet" "" (at 176.53 128.27 0) (hide yes) (show_name no) (do_not_autoplace no) (effects (font (size 1.27 1.27))))
  (property "Description" "Potentiometer" (at 176.53 128.27 0) (hide yes) (show_name no) (do_not_autoplace no) (effects (font (size 1.27 1.27))))
  (property "Sim.Device" "R" (at 176.53 128.27 0) (hide yes) (show_name no) (do_not_autoplace no) (effects (font (size 1.27 1.27))))
  (property "Sim.Type" "POT" (at 176.53 128.27 0) (hide yes) (show_name no) (do_not_autoplace no) (effects (font (size 1.27 1.27))))
  (property "Sim.Pins" "1=r0 2=wiper 3=r1" (at 176.53 128.27 0) (hide yes) (show_name no) (do_not_autoplace no) (effects (font (size 1.27 1.27))))
  (pin "3")
  (pin "1")
  (pin "2"))
 (symbol
  (lib_id "power:GND")
  (at 138.43 74.93 0)
  (unit 1)
  (body_style 1)
  (exclude_from_sim no)
  (in_bom yes)
  (on_board yes)
  (in_pos_files yes)
  (dnp no)
  (fields_autoplaced yes)
  (property "Reference" "#PWR07" (at 138.43 81.28 0) (hide yes) (show_name no) (do_not_autoplace no) (effects (font (size 1.27 1.27))))
  (property "Value" "GND" (at 138.43 80.01 0) (show_name no) (do_not_autoplace no) (effects (font (size 1.27 1.27))))
  (property "Footprint" "" (at 138.43 74.93 0) (hide yes) (show_name no) (do_not_autoplace no) (effects (font (size 1.27 1.27))))
  (property "Datasheet" "" (at 138.43 74.93 0) (hide yes) (show_name no) (do_not_autoplace no) (effects (font (size 1.27 1.27))))
  (property "Description" "Power symbol creates a global label with name \"GND\" , ground" (at 138.43 74.93 0) (hide yes) (show_name no) (do_not_autoplace no) (effects (font (size 1.27 1.27))))
  (pin "1"))
 (symbol
  (lib_id "Switch:SW_Push")
  (at 125.73 64.77 0)
  (unit 1)
  (body_style 1)
  (exclude_from_sim no)
  (in_bom yes)
  (on_board yes)
  (in_pos_files yes)
  (dnp no)
  (fields_autoplaced yes)
  (property "Reference" "IncrementButton" (at 125.73 57.15 0) (show_name no) (do_not_autoplace no) (effects (font (size 1.27 1.27))))
  (property "Value" "SW_Push" (at 125.73 59.69 0) (show_name no) (do_not_autoplace no) (effects (font (size 1.27 1.27))))
  (property "Footprint" "" (at 125.73 59.69 0) (hide yes) (show_name no) (do_not_autoplace no) (effects (font (size 1.27 1.27))))
  (property "Datasheet" "" (at 125.73 59.69 0) (hide yes) (show_name no) (do_not_autoplace no) (effects (font (size 1.27 1.27))))
  (property "Description" "Push button switch, generic, two pins" (at 125.73 64.77 0) (hide yes) (show_name no) (do_not_autoplace no) (effects (font (size 1.27 1.27))))
  (pin "1")
  (pin "2"))
 (symbol
  (lib_id "Device:Buzzer")
  (at 120.65 82.55 90)
  (unit 1)
  (body_style 1)
  (exclude_from_sim no)
  (in_bom yes)
  (on_board yes)
  (in_pos_files yes)
  (dnp no)
  (fields_autoplaced yes)
  (property "Reference" "BZ1" (at 124.46 80.5248 90) (show_name no) (do_not_autoplace no) (effects (font (size 1.27 1.27)) (justify right)))
  (property "Value" "Buzzer" (at 124.46 83.0648 90) (show_name no) (do_not_autoplace no) (effects (font (size 1.27 1.27)) (justify right)))
  (property "Footprint" "Module:Arduino_UNO_R3" (at 118.11 83.185 90) (hide yes) (show_name no) (do_not_autoplace no) (effects (font (size 1.27 1.27))))
  (property "Datasheet" "" (at 118.11 83.185 90) (hide yes) (show_name no) (do_not_autoplace no) (effects (font (size 1.27 1.27))))
  (property "Description" "Buzzer, polarized" (at 120.65 82.55 0) (hide yes) (show_name no) (do_not_autoplace no) (effects (font (size 1.27 1.27))))
  (pin "2")
  (pin "1"))
 (symbol
  (lib_id "power:+5V")
  (at 176.53 121.92 0)
  (unit 1)
  (body_style 1)
  (exclude_from_sim no)
  (in_bom yes)
  (on_board yes)
  (in_pos_files yes)
  (dnp no)
  (fields_autoplaced yes)
  (property "Reference" "#PWR04" (at 176.53 125.73 0) (hide yes) (show_name no) (do_not_autoplace no) (effects (font (size 1.27 1.27))))
  (property "Value" "+5V" (at 176.53 116.84 0) (show_name no) (do_not_autoplace no) (effects (font (size 1.27 1.27))))
  (property "Footprint" "" (at 176.53 121.92 0) (hide yes) (show_name no) (do_not_autoplace no) (effects (font (size 1.27 1.27))))
  (property "Datasheet" "" (at 176.53 121.92 0) (hide yes) (show_name no) (do_not_autoplace no) (effects (font (size 1.27 1.27))))
  (property "Description" "Power symbol creates a global label with name \"+5V\"" (at 176.53 121.92 0) (hide yes) (show_name no) (do_not_autoplace no) (effects (font (size 1.27 1.27))))
  (pin "1"))
 (symbol
  (lib_id "power:GND")
  (at 176.53 134.62 0)
  (unit 1)
  (body_style 1)
  (exclude_from_sim no)
  (in_bom yes)
  (on_board yes)
  (in_pos_files yes)
  (dnp no)
  (fields_autoplaced yes)
  (property "Reference" "#PWR03" (at 176.53 140.97 0) (hide yes) (show_name no) (do_not_autoplace no) (effects (font (size 1.27 1.27))))
  (property "Value" "GND" (at 176.53 139.7 0) (show_name no) (do_not_autoplace no) (effects (font (size 1.27 1.27))))
  (property "Footprint" "" (at 176.53 134.62 0) (hide yes) (show_name no) (do_not_autoplace no) (effects (font (size 1.27 1.27))))
  (property "Datasheet" "" (at 176.53 134.62 0) (hide yes) (show_name no) (do_not_autoplace no) (effects (font (size 1.27 1.27))))
  (property "Description" "Power symbol creates a global label with name \"GND\" , ground" (at 176.53 134.62 0) (hide yes) (show_name no) (do_not_autoplace no) (effects (font (size 1.27 1.27))))
  (pin "1"))
 (symbol
  (lib_id "Switch:SW_Push")
  (at 125.73 54.61 0)
  (unit 1)
  (body_style 1)
  (exclude_from_sim no)
  (in_bom yes)
  (on_board yes)
  (in_pos_files yes)
  (dnp no)
  (fields_autoplaced yes)
  (property "Reference" "DecrementButton" (at 125.73 46.99 0) (show_name no) (do_not_autoplace no) (effects (font (size 1.27 1.27))))
  (property "Value" "SW_Push" (at 125.73 49.53 0) (show_name no) (do_not_autoplace no) (effects (font (size 1.27 1.27))))
  (property "Footprint" "" (at 125.73 49.53 0) (hide yes) (show_name no) (do_not_autoplace no) (effects (font (size 1.27 1.27))))
  (property "Datasheet" "" (at 125.73 49.53 0) (hide yes) (show_name no) (do_not_autoplace no) (effects (font (size 1.27 1.27))))
  (property "Description" "Push button switch, generic, two pins" (at 125.73 54.61 0) (hide yes) (show_name no) (do_not_autoplace no) (effects (font (size 1.27 1.27))))
  (pin "1")
  (pin "2"))
 (symbol
  (lib_id "power:+5V")
  (at 88.9 64.77 0)
  (unit 1)
  (body_style 1)
  (exclude_from_sim no)
  (in_bom yes)
  (on_board yes)
  (in_pos_files yes)
  (dnp no)
  (fields_autoplaced yes)
  (property "Reference" "#PWR01" (at 88.9 68.58 0) (hide yes) (show_name no) (do_not_autoplace no) (effects (font (size 1.27 1.27))))
  (property "Value" "+5V" (at 88.9 59.69 0) (show_name no) (do_not_autoplace no) (effects (font (size 1.27 1.27))))
  (property "Footprint" "" (at 88.9 64.77 0) (hide yes) (show_name no) (do_not_autoplace no) (effects (font (size 1.27 1.27))))
  (property "Datasheet" "" (at 88.9 64.77 0) (hide yes) (show_name no) (do_not_autoplace no) (effects (font (size 1.27 1.27))))
  (property "Description" "Power symbol creates a global label with name \"+5V\"" (at 88.9 64.77 0) (hide yes) (show_name no) (do_not_autoplace no) (effects (font (size 1.27 1.27))))
  (pin "1"))
 (symbol
  (lib_id "power:GND")
  (at 93.98 130.81 0)
  (unit 1)
  (body_style 1)
  (exclude_from_sim no)
  (in_bom yes)
  (on_board yes)
  (in_pos_files yes)
  (dnp no)
  (fields_autoplaced yes)
  (property "Reference" "#PWR02" (at 93.98 137.16 0) (hide yes) (show_name no) (do_not_autoplace no) (effects (font (size 1.27 1.27))))
  (property "Value" "GND" (at 93.98 135.89 0) (show_name no) (do_not_autoplace no) (effects (font (size 1.27 1.27))))
  (property "Footprint" "" (at 93.98 130.81 0) (hide yes) (show_name no) (do_not_autoplace no) (effects (font (size 1.27 1.27))))
  (property "Datasheet" "" (at 93.98 130.81 0) (hide yes) (show_name no) (do_not_autoplace no) (effects (font (size 1.27 1.27))))
  (property "Description" "Power symbol creates a global label with name \"GND\" , ground" (at 93.98 130.81 0) (hide yes) (show_name no) (do_not_autoplace no) (effects (font (size 1.27 1.27))))
  (pin "1"))
 (symbol
  (lib_id "Display_Character:RC1602A")
  (at 201.93 95.25 0)
  (unit 1)
  (body_style 1)
  (exclude_from_sim no)
  (in_bom yes)
  (on_board yes)
  (in_pos_files yes)
  (dnp no)
  (property "Reference" "LCD_16x2_Display" (at 204.0733 74.93 0) (show_name no) (do_not_autoplace no) (effects (font (size 1.27 1.27)) (justify left)))
  (property "Value" "RC1602A" (at 204.0733 77.47 0) (show_name no) (do_not_autoplace no) (effects (font (size 1.27 1.27)) (justify left)))
  (property "Footprint" "Display:RC1602A" (at 204.47 115.57 0) (hide yes) (show_name no) (do_not_autoplace no) (effects (font (size 1.27 1.27))))
  (property "Datasheet" "http://www.raystar-optronics.com/down.php?ProID=18" (at 204.47 97.79 0) (hide yes) (show_name no) (do_not_autoplace no) (effects (font (size 1.27 1.27))))
  (property "Description" "LCD 16x2 Alphanumeric gray backlight, 3 or 5V VDD" (at 201.93 95.25 0) (hide yes) (show_name no) (do_not_autoplace no) (effects (font (size 1.27 1.27))))
  (pin "14")
  (pin "11")
  (pin "15")
  (pin "13")
  (pin "12")
  (pin "16")
  (pin "5")
  (pin "4")
  (pin "6")
  (pin "1")
  (pin "2")
  (pin "3")
  (pin "10")
  (pin "8")
  (pin "7")
  (pin "9"))
 (symbol
  (lib_id "power:+5V")
  (at 214.63 105.41 0)
  (mirror x)
  (unit 1)
  (body_style 1)
  (exclude_from_sim no)
  (in_bom yes)
  (on_board yes)
  (in_pos_files yes)
  (dnp no)
  (property "Reference" "#PWR011" (at 214.63 101.6 0) (hide yes) (show_name no) (do_not_autoplace no) (effects (font (size 1.27 1.27))))
  (property "Value" "+5V" (at 214.63 110.49 0) (show_name no) (do_not_autoplace no) (effects (font (size 1.27 1.27))))
  (property "Footprint" "" (at 214.63 105.41 0) (hide yes) (show_name no) (do_not_autoplace no) (effects (font (size 1.27 1.27))))
  (property "Datasheet" "" (at 214.63 105.41 0) (hide yes) (show_name no) (do_not_autoplace no) (effects (font (size 1.27 1.27))))
  (property "Description" "Power symbol creates a global label with name \"+5V\"" (at 214.63 105.41 0) (hide yes) (show_name no) (do_not_autoplace no) (effects (font (size 1.27 1.27))))
  (pin "1"))
 (symbol
  (lib_id "power:+5V")
  (at 201.93 73.66 0)
  (unit 1)
  (body_style 1)
  (exclude_from_sim no)
  (in_bom yes)
  (on_board yes)
  (in_pos_files yes)
  (dnp no)
  (fields_autoplaced yes)
  (property "Reference" "#PWR06" (at 201.93 77.47 0) (hide yes) (show_name no) (do_not_autoplace no) (effects (font (size 1.27 1.27))))
  (property "Value" "+5V" (at 201.93 68.58 0) (show_name no) (do_not_autoplace no) (effects (font (size 1.27 1.27))))
  (property "Footprint" "" (at 201.93 73.66 0) (hide yes) (show_name no) (do_not_autoplace no) (effects (font (size 1.27 1.27))))
  (property "Datasheet" "" (at 201.93 73.66 0) (hide yes) (show_name no) (do_not_autoplace no) (effects (font (size 1.27 1.27))))
  (property "Description" "Power symbol creates a global label with name \"+5V\"" (at 201.93 73.66 0) (hide yes) (show_name no) (do_not_autoplace no) (effects (font (size 1.27 1.27))))
  (pin "1"))
 (symbol
  (lib_id "power:GND")
  (at 138.43 54.61 0)
  (unit 1)
  (body_style 1)
  (exclude_from_sim no)
  (in_bom yes)
  (on_board yes)
  (in_pos_files yes)
  (dnp no)
  (fields_autoplaced yes)
  (property "Reference" "#PWR09" (at 138.43 60.96 0) (hide yes) (show_name no) (do_not_autoplace no) (effects (font (size 1.27 1.27))))
  (property "Value" "GND" (at 138.43 59.69 0) (show_name no) (do_not_autoplace no) (effects (font (size 1.27 1.27))))
  (property "Footprint" "" (at 138.43 54.61 0) (hide yes) (show_name no) (do_not_autoplace no) (effects (font (size 1.27 1.27))))
  (property "Datasheet" "" (at 138.43 54.61 0) (hide yes) (show_name no) (do_not_autoplace no) (effects (font (size 1.27 1.27))))
  (property "Description" "Power symbol creates a global label with name \"GND\" , ground" (at 138.43 54.61 0) (hide yes) (show_name no) (do_not_autoplace no) (effects (font (size 1.27 1.27))))
  (pin "1"))
 (symbol
  (lib_id "power:GND")
  (at 138.43 64.77 0)
  (unit 1)
  (body_style 1)
  (exclude_from_sim no)
  (in_bom yes)
  (on_board yes)
  (in_pos_files yes)
  (dnp no)
  (fields_autoplaced yes)
  (property "Reference" "#PWR08" (at 138.43 71.12 0) (hide yes) (show_name no) (do_not_autoplace no) (effects (font (size 1.27 1.27))))
  (property "Value" "GND" (at 138.43 69.85 0) (show_name no) (do_not_autoplace no) (effects (font (size 1.27 1.27))))
  (property "Footprint" "" (at 138.43 64.77 0) (hide yes) (show_name no) (do_not_autoplace no) (effects (font (size 1.27 1.27))))
  (property "Datasheet" "" (at 138.43 64.77 0) (hide yes) (show_name no) (do_not_autoplace no) (effects (font (size 1.27 1.27))))
  (property "Description" "Power symbol creates a global label with name \"GND\" , ground" (at 138.43 64.77 0) (hide yes) (show_name no) (do_not_autoplace no) (effects (font (size 1.27 1.27))))
  (pin "1"))
 (sheet_instances
  (path ""
   (page "1")))
 (embedded_fonts no))
